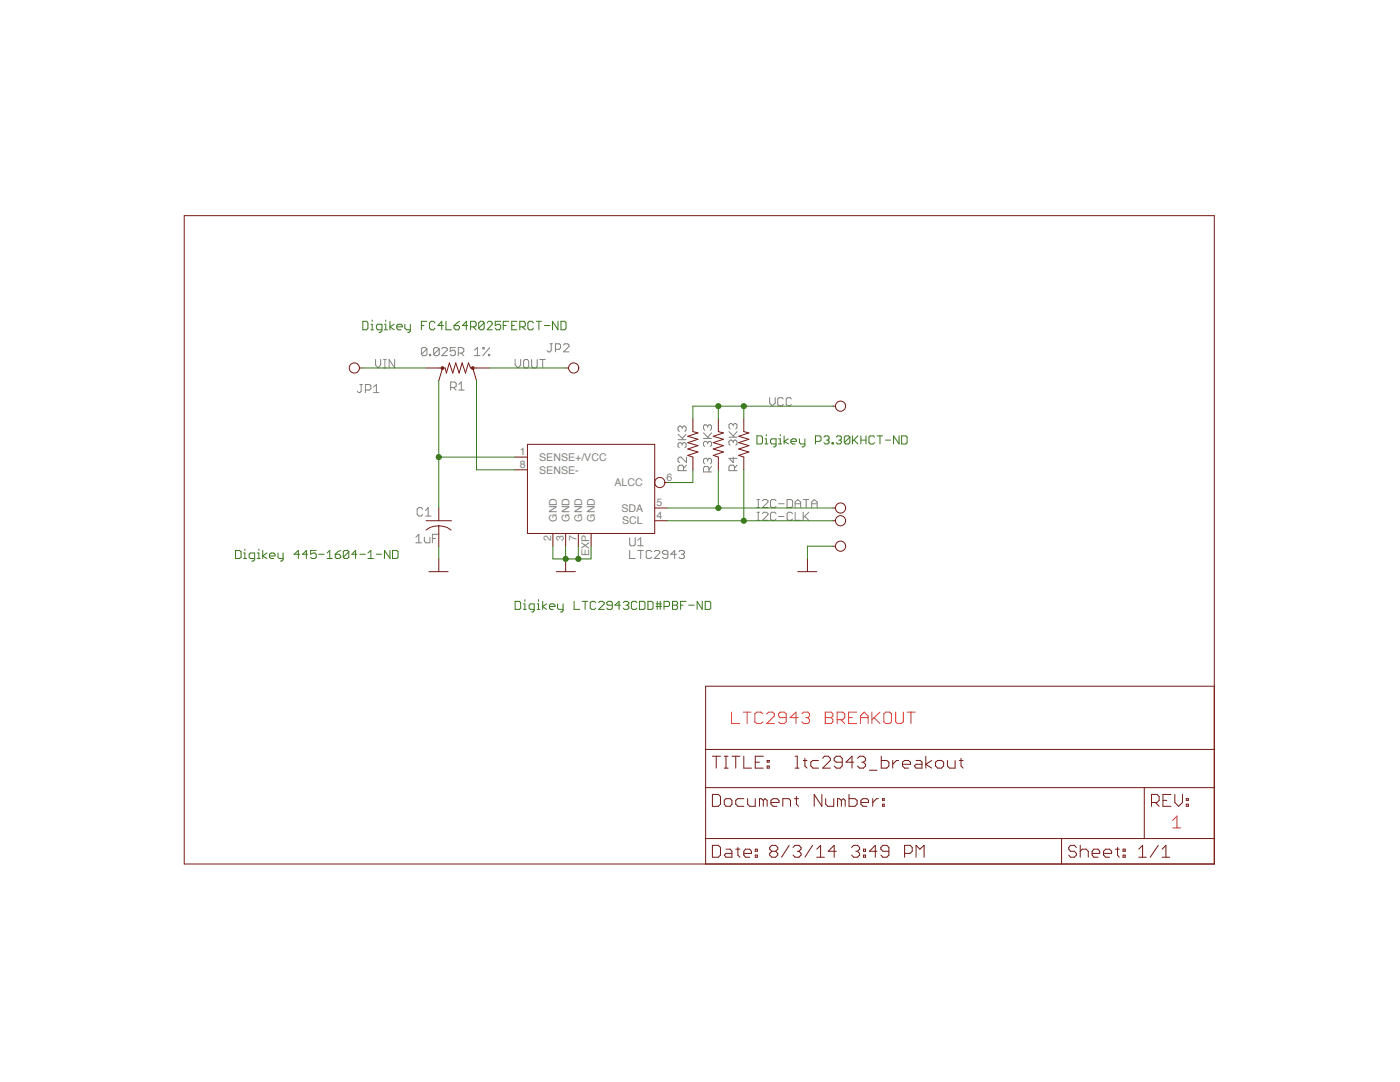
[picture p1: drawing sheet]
<?xml version="1.0" encoding="utf-8"?>
<!DOCTYPE eagle SYSTEM "eagle.dtd">
<eagle version="6.5.0">
<drawing>
<settings>
<setting alwaysvectorfont="no"/>
<setting verticaltext="up"/>
</settings>
<grid distance="0.1" unitdist="inch" unit="inch" style="lines" multiple="1" display="no" altdistance="0.01" altunitdist="inch" altunit="inch"/>
<schematic xreflabel="%F%N/%S.%C%R" xrefpart="/%S.%C%R">
<libraries>
<library name="ltc2943_breakout">
<symbols>
<symbol name="C-US">
<wire x1="-2.54" y1="0" x2="2.54" y2="0" width="0.254" layer="94"/>
<wire x1="0" y1="-1.016" x2="0" y2="-1.0161" width="0.1524" layer="94"/>
<wire x1="0" y1="-1.0161" x2="0" y2="-2.54" width="0.1524" layer="94"/>
<wire x1="0" y1="-1" x2="2.4892" y2="-1.8542" width="0.254" layer="94" curve="-37.878202"/>
<wire x1="-2.4668" y1="-1.8504" x2="0" y2="-1.0161" width="0.254" layer="94" curve="-37.373024"/>
<pin name="1" x="0" y="2.54" visible="off" length="short" direction="pas" swaplevel="1" rot="R270"/>
<pin name="2" x="0" y="-5.08" visible="off" length="short" direction="pas" swaplevel="1" rot="R90"/>
<text x="1.016" y="0.635" size="1.778" layer="95">&gt;NAME</text>
<text x="1.016" y="-4.191" size="1.778" layer="96">&gt;VALUE</text>
</symbol>
<symbol name="DOCFIELD">
<wire x1="0" y1="0" x2="71.12" y2="0" width="0.1016" layer="94"/>
<wire x1="101.6" y1="15.24" x2="87.63" y2="15.24" width="0.1016" layer="94"/>
<wire x1="0" y1="0" x2="0" y2="5.08" width="0.1016" layer="94"/>
<wire x1="0" y1="5.08" x2="71.12" y2="5.08" width="0.1016" layer="94"/>
<wire x1="0" y1="5.08" x2="0" y2="15.24" width="0.1016" layer="94"/>
<wire x1="101.6" y1="15.24" x2="101.6" y2="5.08" width="0.1016" layer="94"/>
<wire x1="71.12" y1="5.08" x2="71.12" y2="0" width="0.1016" layer="94"/>
<wire x1="71.12" y1="5.08" x2="87.63" y2="5.08" width="0.1016" layer="94"/>
<wire x1="71.12" y1="0" x2="101.6" y2="0" width="0.1016" layer="94"/>
<wire x1="87.63" y1="15.24" x2="87.63" y2="5.08" width="0.1016" layer="94"/>
<wire x1="87.63" y1="15.24" x2="0" y2="15.24" width="0.1016" layer="94"/>
<wire x1="87.63" y1="5.08" x2="101.6" y2="5.08" width="0.1016" layer="94"/>
<wire x1="101.6" y1="5.08" x2="101.6" y2="0" width="0.1016" layer="94"/>
<wire x1="0" y1="15.24" x2="0" y2="22.86" width="0.1016" layer="94"/>
<wire x1="101.6" y1="35.56" x2="0" y2="35.56" width="0.1016" layer="94"/>
<wire x1="101.6" y1="35.56" x2="101.6" y2="22.86" width="0.1016" layer="94"/>
<wire x1="0" y1="22.86" x2="101.6" y2="22.86" width="0.1016" layer="94"/>
<wire x1="0" y1="22.86" x2="0" y2="35.56" width="0.1016" layer="94"/>
<wire x1="101.6" y1="22.86" x2="101.6" y2="15.24" width="0.1016" layer="94"/>
<text x="1.27" y="1.27" size="2.54" layer="94" font="vector">Date:</text>
<text x="12.7" y="1.27" size="2.54" layer="94" font="vector">&gt;LAST_DATE_TIME</text>
<text x="72.39" y="1.27" size="2.54" layer="94" font="vector">Sheet:</text>
<text x="86.36" y="1.27" size="2.54" layer="94" font="vector">&gt;SHEET</text>
<text x="88.9" y="11.43" size="2.54" layer="94" font="vector">REV:</text>
<text x="1.27" y="19.05" size="2.54" layer="94" font="vector">TITLE:</text>
<text x="1.27" y="11.43" size="2.54" layer="94" font="vector">Document Number:</text>
<text x="17.78" y="19.05" size="2.54" layer="94" font="vector">&gt;DRAWING_NAME</text>
</symbol>
<symbol name="GND">
<wire x1="-1.905" y1="0" x2="1.905" y2="0" width="0.254" layer="94"/>
<pin name="GND" x="0" y="2.54" visible="off" length="short" direction="sup" rot="R270"/>
</symbol>
<symbol name="LTC2943">
<wire x1="-12.7" y1="7.62" x2="12.7" y2="7.62" width="0.254" layer="94"/>
<wire x1="12.7" y1="7.62" x2="12.7" y2="-10.16" width="0.254" layer="94"/>
<wire x1="12.7" y1="-10.16" x2="-12.7" y2="-10.16" width="0.254" layer="94"/>
<wire x1="-12.7" y1="-10.16" x2="-12.7" y2="7.62" width="0.254" layer="94"/>
<pin name="ALCC" x="15.24" y="0" length="short" direction="oc" function="dot" rot="R180"/>
<pin name="GND@2" x="-7.62" y="-12.7" length="short" direction="sup" rot="R90"/>
<pin name="GND@3" x="-5.08" y="-12.7" length="short" direction="sup" rot="R90"/>
<pin name="GND@7" x="-2.54" y="-12.7" length="short" direction="sup" rot="R90"/>
<pin name="GND@9" x="0" y="-12.7" length="short" direction="sup" rot="R90"/>
<pin name="SCL" x="15.24" y="-7.62" length="short" direction="in" rot="R180"/>
<pin name="SDA" x="15.24" y="-5.08" length="short" rot="R180"/>
<pin name="SENSE+/VCC" x="-15.24" y="5.08" length="short" direction="pas"/>
<pin name="SENSE-" x="-15.24" y="2.54" length="short" direction="pas"/>
<text x="7.62" y="-12.7" size="1.778" layer="95">&gt;NAME</text>
<text x="7.62" y="-15.24" size="1.778" layer="96">&gt;VALUE</text>
</symbol>
<symbol name="PINHD1">
<pin name="1" x="-2.54" y="0" visible="off" length="short" direction="pas" function="dot"/>
<text x="-6.35" y="3.175" size="1.778" layer="95">&gt;NAME</text>
</symbol>
<symbol name="R-US">
<wire x1="-2.54" y1="0" x2="-2.159" y2="1.016" width="0.2032" layer="94"/>
<wire x1="-2.159" y1="1.016" x2="-1.524" y2="-1.016" width="0.2032" layer="94"/>
<wire x1="-1.524" y1="-1.016" x2="-0.889" y2="1.016" width="0.2032" layer="94"/>
<wire x1="-0.889" y1="1.016" x2="-0.254" y2="-1.016" width="0.2032" layer="94"/>
<wire x1="-0.254" y1="-1.016" x2="0.381" y2="1.016" width="0.2032" layer="94"/>
<wire x1="0.381" y1="1.016" x2="1.016" y2="-1.016" width="0.2032" layer="94"/>
<wire x1="1.016" y1="-1.016" x2="1.651" y2="1.016" width="0.2032" layer="94"/>
<wire x1="1.651" y1="1.016" x2="2.286" y2="-1.016" width="0.2032" layer="94"/>
<wire x1="2.286" y1="-1.016" x2="2.54" y2="0" width="0.2032" layer="94"/>
<pin name="1" x="-5.08" y="0" visible="off" length="short" direction="pas" swaplevel="1"/>
<pin name="2" x="5.08" y="0" visible="off" length="short" direction="pas" swaplevel="1" rot="R180"/>
<text x="-3.81" y="1.4986" size="1.778" layer="95">&gt;NAME</text>
<text x="-3.81" y="-3.302" size="1.778" layer="96">&gt;VALUE</text>
</symbol>
<symbol name="SHUNT">
<circle x="-4.318" y="0" radius="0.127" width="0.254" layer="94"/>
<circle x="1.778" y="0" radius="0.127" width="0.254" layer="94"/>
<wire x1="-5.08" y1="0" x2="-4.318" y2="0" width="0.1524" layer="94"/>
<wire x1="-4.318" y1="0" x2="-3.81" y2="0" width="0.1524" layer="94"/>
<wire x1="2.54" y1="0" x2="1.778" y2="0" width="0.1524" layer="94"/>
<wire x1="1.778" y1="0" x2="1.27" y2="0" width="0.1524" layer="94"/>
<wire x1="-5.08" y1="-2.54" x2="-4.318" y2="0" width="0.1524" layer="94"/>
<wire x1="2.54" y1="-2.54" x2="1.778" y2="0" width="0.1524" layer="94"/>
<wire x1="-3.81" y1="0" x2="-3.429" y2="1.016" width="0.2032" layer="94"/>
<wire x1="-3.429" y1="1.016" x2="-2.794" y2="-1.016" width="0.2032" layer="94"/>
<wire x1="-2.794" y1="-1.016" x2="-2.159" y2="1.016" width="0.2032" layer="94"/>
<wire x1="-2.159" y1="1.016" x2="-1.524" y2="-1.016" width="0.2032" layer="94"/>
<wire x1="-1.524" y1="-1.016" x2="-0.889" y2="1.016" width="0.2032" layer="94"/>
<wire x1="-0.889" y1="1.016" x2="-0.254" y2="-1.016" width="0.2032" layer="94"/>
<wire x1="-0.254" y1="-1.016" x2="0.381" y2="1.016" width="0.2032" layer="94"/>
<wire x1="0.381" y1="1.016" x2="1.016" y2="-1.016" width="0.2032" layer="94"/>
<wire x1="1.016" y1="-1.016" x2="1.27" y2="0" width="0.2032" layer="94"/>
<pin name="I1" x="-7.62" y="0" visible="off" length="short" direction="pas"/>
<pin name="I2" x="5.08" y="0" visible="off" length="short" direction="pas" rot="R180"/>
<pin name="V1" x="-5.08" y="-2.54" visible="off" length="point" direction="pas"/>
<pin name="V2" x="2.54" y="-2.54" visible="off" length="point" direction="pas" rot="R180"/>
<text x="-4.572" y="1.3716" size="1.778" layer="95">&gt;NAME</text>
<text x="-4.826" y="-4.445" size="1.778" layer="96">&gt;VALUE</text>
</symbol>
</symbols>
<devicesets>
<deviceset name="CAP-" prefix="C" uservalue="yes">
<gates>
<gate name="G$1" symbol="C-US" x="0" y="0"/>
</gates>
<devices>
<device name="C0603" package="C0603">
<connects>
<connect gate="G$1" pin="1" pad="1"/>
<connect gate="G$1" pin="2" pad="2"/>
</connects>
<technologies>
<technology name=""/>
</technologies>
</device>
</devices>
</deviceset>
<deviceset name="DOCFIELD">
<gates>
<gate name="G$1" symbol="DOCFIELD" x="0" y="0"/>
</gates>
<devices>
<device name="">
<technologies>
<technology name=""/>
</technologies>
</device>
</devices>
</deviceset>
<deviceset name="GND" prefix="GND">
<gates>
<gate name="1" symbol="GND" x="0" y="0"/>
</gates>
<devices>
<device name="">
<technologies>
<technology name=""/>
</technologies>
</device>
</devices>
</deviceset>
<deviceset name="LTC2943" uservalue="yes">
<gates>
<gate name="G$1" symbol="LTC2943" x="0" y="0"/>
</gates>
<devices>
<device name="" package="DFN8-3X3">
<connects>
<connect gate="G$1" pin="ALCC" pad="6"/>
<connect gate="G$1" pin="GND@2" pad="2"/>
<connect gate="G$1" pin="GND@3" pad="3"/>
<connect gate="G$1" pin="GND@7" pad="7"/>
<connect gate="G$1" pin="GND@9" pad="EXP"/>
<connect gate="G$1" pin="SCL" pad="4"/>
<connect gate="G$1" pin="SDA" pad="5"/>
<connect gate="G$1" pin="SENSE+/VCC" pad="1"/>
<connect gate="G$1" pin="SENSE-" pad="8"/>
</connects>
<technologies>
<technology name=""/>
</technologies>
</device>
</devices>
</deviceset>
<deviceset name="PINHD-1X1" prefix="JP" uservalue="yes">
<gates>
<gate name="G$1" symbol="PINHD1" x="0" y="0"/>
</gates>
<devices>
<device name="" package="1X01">
<connects>
<connect gate="G$1" pin="1" pad="1"/>
</connects>
<technologies>
<technology name=""/>
</technologies>
</device>
</devices>
</deviceset>
<deviceset name="RES-" prefix="R" uservalue="yes">
<gates>
<gate name="G$1" symbol="R-US" x="0" y="0"/>
</gates>
<devices>
<device name="R0603" package="R0603">
<connects>
<connect gate="G$1" pin="1" pad="1"/>
<connect gate="G$1" pin="2" pad="2"/>
</connects>
<technologies>
<technology name=""/>
</technologies>
</device>
</devices>
</deviceset>
<deviceset name="RES-SHUNT-" prefix="R" uservalue="yes">
<gates>
<gate name="G$1" symbol="SHUNT" x="0" y="0"/>
</gates>
<devices>
<device name="6432" package="KELVIN-6432">
<connects>
<connect gate="G$1" pin="I1" pad="I1"/>
<connect gate="G$1" pin="I2" pad="I2"/>
<connect gate="G$1" pin="V1" pad="V1"/>
<connect gate="G$1" pin="V2" pad="V2"/>
</connects>
<technologies>
<technology name=""/>
</technologies>
</device>
</devices>
</deviceset>
</devicesets>
</library>
</libraries>
<attributes>
</attributes>
<variantdefs>
</variantdefs>
<classes>
<class number="0" name="default" width="0" drill="0">
</class>
<class number="1" name="power" width="0.254" drill="0">
</class>
</classes>
<parts>
<part name="U$20" library="ltc2943_breakout" deviceset="DOCFIELD" device=""/>
<part name="GND4" library="ltc2943_breakout" deviceset="GND" device=""/>
<part name="C1" library="ltc2943_breakout" deviceset="CAP-" device="C0603" value="1uF"/>
<part name="R1" library="ltc2943_breakout" deviceset="RES-SHUNT-" device="6432" value="0.025R 1%"/>
<part name="R3" library="ltc2943_breakout" deviceset="RES-" device="R0603" value="3K3"/>
<part name="R4" library="ltc2943_breakout" deviceset="RES-" device="R0603" value="3K3"/>
<part name="U1" library="ltc2943_breakout" deviceset="LTC2943" device="" value="LTC2943"/>
<part name="GND17" library="ltc2943_breakout" deviceset="GND" device=""/>
<part name="R2" library="ltc2943_breakout" deviceset="RES-" device="R0603" value="3K3"/>
<part name="JP1" library="ltc2943_breakout" deviceset="PINHD-1X1" device=""/>
<part name="JP2" library="ltc2943_breakout" deviceset="PINHD-1X1" device=""/>
<part name="JP4" library="ltc2943_breakout" deviceset="PINHD-1X1" device=""/>
<part name="JP5" library="ltc2943_breakout" deviceset="PINHD-1X1" device=""/>
<part name="JP3" library="ltc2943_breakout" deviceset="PINHD-1X1" device=""/>
<part name="JP6" library="ltc2943_breakout" deviceset="PINHD-1X1" device=""/>
<part name="GND1" library="ltc2943_breakout" deviceset="GND" device=""/>
</parts>
<sheets>
<sheet>
<plain>
<text x="109.22" y="27.94" size="2.54" layer="97" font="vector">LTC2943 BREAKOUT</text>
<wire x1="0" y1="129.54" x2="205.74" y2="129.54" width="0.1524" layer="94"/>
<wire x1="205.74" y1="129.54" x2="205.74" y2="0" width="0.1524" layer="94"/>
<wire x1="205.74" y1="0" x2="0" y2="0" width="0.1524" layer="94"/>
<wire x1="0" y1="0" x2="0" y2="129.54" width="0.1524" layer="94"/>
<text x="197.358" y="7.112" size="2.54" layer="97">1</text>
<text x="35.56" y="106.68" size="1.778" layer="91">Digikey FC4L64R025FERCT-ND </text>
<text x="10.16" y="60.96" size="1.778" layer="91">Digikey 445-1604-1-ND </text>
<text x="66.04" y="50.8" size="1.778" layer="91">Digikey LTC2943CDD#PBF-ND</text>
<text x="114.3" y="83.82" size="1.778" layer="91">Digikey P3.30KHCT-ND </text>
</plain>
<instances>
<instance part="U$20" gate="G$1" x="104.14" y="0"/>
<instance part="GND4" gate="1" x="76.2" y="58.42"/>
<instance part="C1" gate="G$1" x="50.8" y="68.58" smashed="yes">
<attribute name="NAME" x="46.482" y="69.469" size="1.778" layer="95"/>
<attribute name="VALUE" x="46.228" y="64.135" size="1.778" layer="96"/>
</instance>
<instance part="R1" gate="G$1" x="53.34" y="99.06" smashed="yes" rot="MR0">
<attribute name="NAME" x="56.388" y="94.5896" size="1.778" layer="95" rot="MR0"/>
<attribute name="VALUE" x="61.468" y="101.473" size="1.778" layer="96" rot="MR0"/>
</instance>
<instance part="R3" gate="G$1" x="106.68" y="83.82" smashed="yes" rot="R90">
<attribute name="NAME" x="105.4354" y="78.232" size="1.778" layer="95" rot="R90"/>
<attribute name="VALUE" x="105.41" y="83.312" size="1.778" layer="96" rot="R90"/>
</instance>
<instance part="R4" gate="G$1" x="111.76" y="83.82" smashed="yes" rot="R90">
<attribute name="NAME" x="110.5154" y="78.486" size="1.778" layer="95" rot="R90"/>
<attribute name="VALUE" x="110.49" y="83.566" size="1.778" layer="96" rot="R90"/>
</instance>
<instance part="U1" gate="G$1" x="81.28" y="76.2"/>
<instance part="GND17" gate="1" x="50.8" y="58.42"/>
<instance part="R2" gate="G$1" x="101.6" y="83.82" smashed="yes" rot="R90">
<attribute name="NAME" x="100.3554" y="78.486" size="1.778" layer="95" rot="R90"/>
<attribute name="VALUE" x="100.33" y="83.058" size="1.778" layer="96" rot="R90"/>
</instance>
<instance part="JP1" gate="G$1" x="33.02" y="99.06" rot="R180"/>
<instance part="JP2" gate="G$1" x="78.74" y="99.06"/>
<instance part="JP4" gate="G$1" x="132.08" y="71.12" smashed="yes"/>
<instance part="JP5" gate="G$1" x="132.08" y="68.58" smashed="yes"/>
<instance part="JP3" gate="G$1" x="132.08" y="91.44" smashed="yes"/>
<instance part="JP6" gate="G$1" x="132.08" y="63.5" smashed="yes"/>
<instance part="GND1" gate="1" x="124.46" y="58.42"/>
</instances>
<busses>
</busses>
<nets>
<net name="GND" class="0">
<segment>
<pinref part="GND17" gate="1" pin="GND"/>
<pinref part="C1" gate="G$1" pin="2"/>
<wire x1="50.8" y1="60.96" x2="50.8" y2="63.5" width="0.1524" layer="91"/>
</segment>
<segment>
<pinref part="U1" gate="G$1" pin="GND@2"/>
<wire x1="73.66" y1="63.5" x2="73.66" y2="60.96" width="0.1524" layer="91"/>
<wire x1="73.66" y1="60.96" x2="76.2" y2="60.96" width="0.1524" layer="91"/>
<pinref part="U1" gate="G$1" pin="GND@9"/>
<wire x1="76.2" y1="60.96" x2="78.74" y2="60.96" width="0.1524" layer="91"/>
<wire x1="78.74" y1="60.96" x2="81.28" y2="60.96" width="0.1524" layer="91"/>
<wire x1="81.28" y1="60.96" x2="81.28" y2="63.5" width="0.1524" layer="91"/>
<pinref part="U1" gate="G$1" pin="GND@7"/>
<wire x1="78.74" y1="63.5" x2="78.74" y2="60.96" width="0.1524" layer="91"/>
<pinref part="U1" gate="G$1" pin="GND@3"/>
<wire x1="76.2" y1="63.5" x2="76.2" y2="60.96" width="0.1524" layer="91"/>
<pinref part="GND4" gate="1" pin="GND"/>
<junction x="76.2" y="60.96"/>
<junction x="78.74" y="60.96"/>
</segment>
<segment>
<pinref part="JP6" gate="G$1" pin="1"/>
<pinref part="GND1" gate="1" pin="GND"/>
<wire x1="129.54" y1="63.5" x2="124.46" y2="63.5" width="0.1524" layer="91"/>
<wire x1="124.46" y1="63.5" x2="124.46" y2="60.96" width="0.1524" layer="91"/>
</segment>
</net>
<net name="SENSE+" class="0">
<segment>
<pinref part="R1" gate="G$1" pin="V2"/>
<wire x1="66.04" y1="81.28" x2="50.8" y2="81.28" width="0.1524" layer="91"/>
<pinref part="C1" gate="G$1" pin="1"/>
<wire x1="50.8" y1="71.12" x2="50.8" y2="81.28" width="0.1524" layer="91"/>
<pinref part="U1" gate="G$1" pin="SENSE+/VCC"/>
<wire x1="50.8" y1="96.52" x2="50.8" y2="81.28" width="0.1524" layer="91"/>
<junction x="50.8" y="81.28"/>
</segment>
</net>
<net name="I2C-CLK" class="0">
<segment>
<label x="114.3" y="68.58" size="1.778" layer="95"/>
<pinref part="R4" gate="G$1" pin="1"/>
<wire x1="111.76" y1="68.58" x2="129.54" y2="68.58" width="0.1524" layer="91"/>
<wire x1="111.76" y1="78.74" x2="111.76" y2="68.58" width="0.1524" layer="91"/>
<pinref part="U1" gate="G$1" pin="SCL"/>
<wire x1="96.52" y1="68.58" x2="111.76" y2="68.58" width="0.1524" layer="91"/>
<junction x="111.76" y="68.58"/>
<pinref part="JP5" gate="G$1" pin="1"/>
</segment>
</net>
<net name="I2C-DATA" class="0">
<segment>
<label x="114.3" y="71.12" size="1.778" layer="95"/>
<pinref part="R3" gate="G$1" pin="1"/>
<wire x1="106.68" y1="71.12" x2="129.54" y2="71.12" width="0.1524" layer="91"/>
<wire x1="106.68" y1="78.74" x2="106.68" y2="71.12" width="0.1524" layer="91"/>
<pinref part="U1" gate="G$1" pin="SDA"/>
<wire x1="96.52" y1="71.12" x2="106.68" y2="71.12" width="0.1524" layer="91"/>
<junction x="106.68" y="71.12"/>
<pinref part="JP4" gate="G$1" pin="1"/>
</segment>
</net>
<net name="N$1" class="0">
<segment>
<pinref part="U1" gate="G$1" pin="ALCC"/>
<pinref part="R2" gate="G$1" pin="1"/>
<wire x1="96.52" y1="76.2" x2="101.6" y2="76.2" width="0.1524" layer="91"/>
<wire x1="101.6" y1="76.2" x2="101.6" y2="78.74" width="0.1524" layer="91"/>
</segment>
</net>
<net name="VIN" class="0">
<segment>
<pinref part="JP1" gate="G$1" pin="1"/>
<pinref part="R1" gate="G$1" pin="I2"/>
<wire x1="35.56" y1="99.06" x2="48.26" y2="99.06" width="0.1524" layer="91"/>
<label x="38.1" y="99.06" size="1.778" layer="95"/>
</segment>
</net>
<net name="VOUT" class="0">
<segment>
<pinref part="R1" gate="G$1" pin="I1"/>
<pinref part="JP2" gate="G$1" pin="1"/>
<wire x1="60.96" y1="99.06" x2="76.2" y2="99.06" width="0.1524" layer="91"/>
<label x="66.04" y="99.06" size="1.778" layer="95"/>
</segment>
</net>
<net name="VCC" class="0">
<segment>
<pinref part="R2" gate="G$1" pin="2"/>
<wire x1="101.6" y1="91.44" x2="101.6" y2="88.9" width="0.1524" layer="91"/>
<pinref part="R4" gate="G$1" pin="2"/>
<wire x1="111.76" y1="88.9" x2="111.76" y2="91.44" width="0.1524" layer="91"/>
<pinref part="JP3" gate="G$1" pin="1"/>
<wire x1="129.54" y1="91.44" x2="111.76" y2="91.44" width="0.1524" layer="91"/>
<wire x1="111.76" y1="91.44" x2="106.68" y2="91.44" width="0.1524" layer="91"/>
<pinref part="R3" gate="G$1" pin="2"/>
<wire x1="106.68" y1="91.44" x2="101.6" y2="91.44" width="0.1524" layer="91"/>
<wire x1="106.68" y1="91.44" x2="106.68" y2="88.9" width="0.1524" layer="91"/>
<junction x="106.68" y="91.44"/>
<junction x="111.76" y="91.44"/>
<label x="116.84" y="91.44" size="1.778" layer="95"/>
</segment>
</net>
<net name="N$2" class="0">
<segment>
<pinref part="U1" gate="G$1" pin="SENSE-"/>
<pinref part="R1" gate="G$1" pin="V1"/>
<wire x1="66.04" y1="78.74" x2="58.42" y2="78.74" width="0.1524" layer="91"/>
<wire x1="58.42" y1="78.74" x2="58.42" y2="96.52" width="0.1524" layer="91"/>
</segment>
</net>
</nets>
</sheet>
</sheets>
<errors>
<approved hash="113,1,35.3229,97.227,JP1,,,,,"/>
<approved hash="113,1,76.4371,100.893,JP2,,,,,"/>
<approved hash="113,1,129.777,72.953,JP4,,,,,"/>
<approved hash="113,1,129.777,70.413,JP5,,,,,"/>
<approved hash="113,1,129.777,93.273,JP3,,,,,"/>
<approved hash="113,1,129.777,65.333,JP6,,,,,"/>
</errors>
</schematic>
</drawing>
</eagle>
